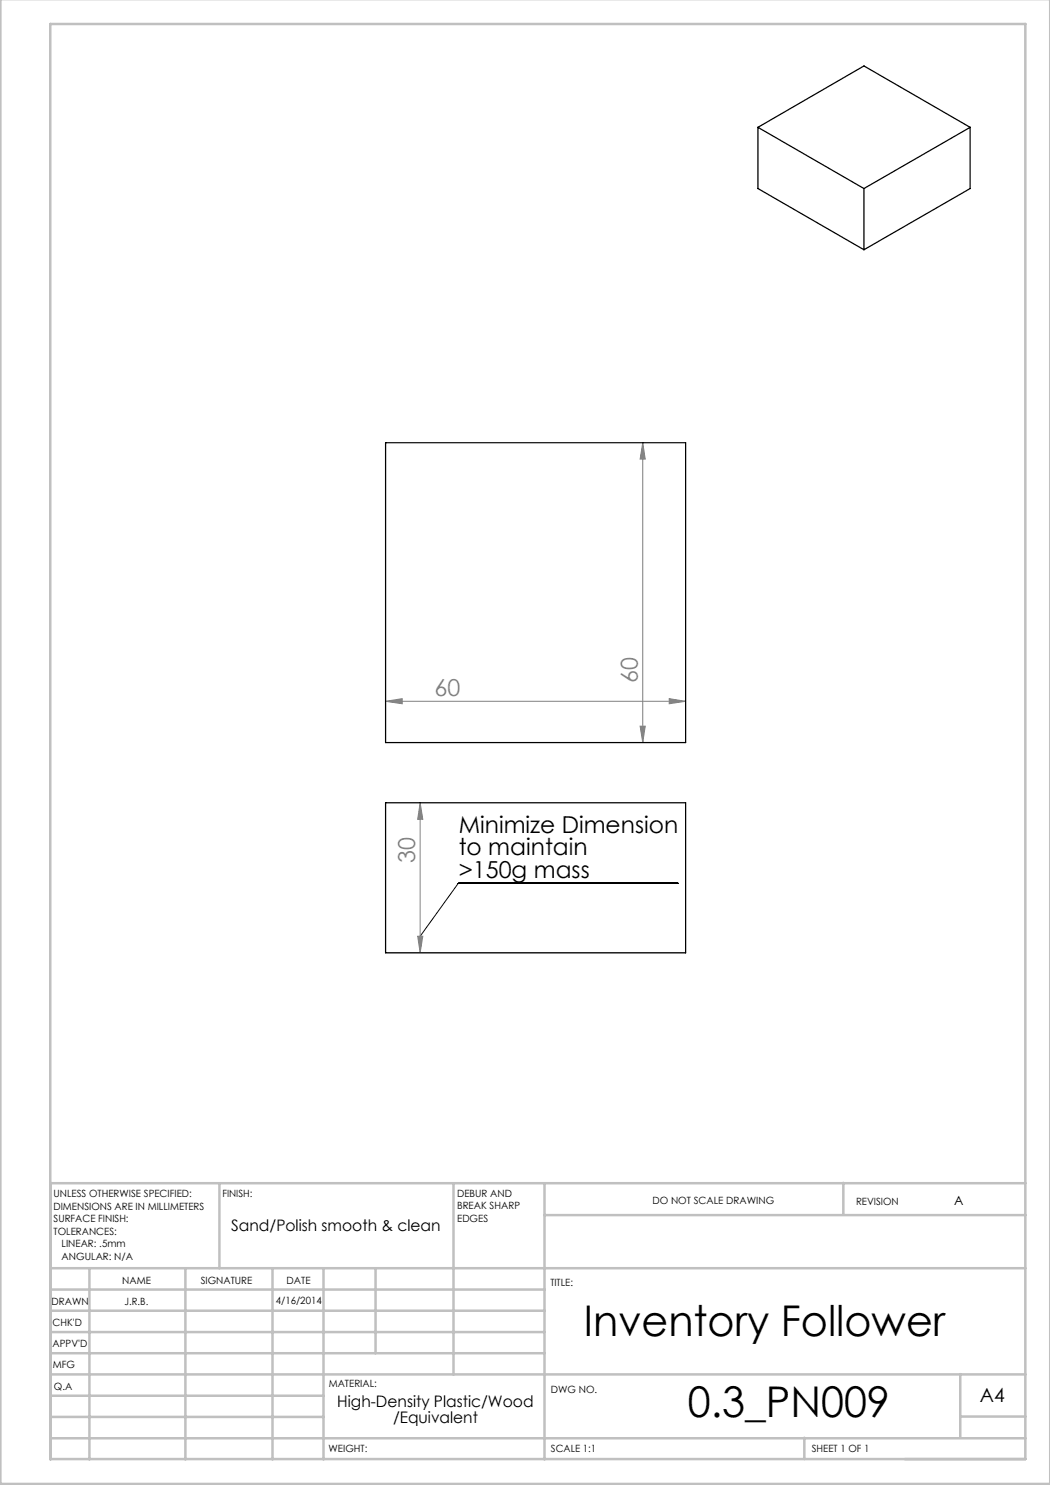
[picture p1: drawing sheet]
<svg xmlns="http://www.w3.org/2000/svg" width="210mm" height="297mm" viewBox="0 0 210 297" stroke-linecap="round" stroke-linejoin="round" font-family="sans-serif">
<path d="M128.6 88.5l.4 3.3h-1zM128.6 88.5v60M133.8 139.7l3.3 .6-3.3 .5zM77.1 140.3l3.3-.6v1.1zM77.1 140.3h60M128 145.2h1l-.4 3.3zM84 160.5l.6 3.4h-1.1zM84 160.5v30.1M83.5 187.3h1.1l-.6 3.3z" fill="none" stroke="#808080" stroke-width=".2"/>
<path d="M135.6 176.7h-43.9l-7.7 10.6" fill="none" stroke="#000" stroke-width=".2"/>
<g fill="none" stroke="#c0c0c0" stroke-width=".5">
<path d="M.1 -.1v296.9h209.9v-296.9M10.1 4.8h195v287h-195zM43.9 236.6v17M90.7 236.6v38.3M108.9 236.6v55.3M168.7 236.6v6.3M205.1 236.6h-195v55.3M10.1 253.6h195M10.1 257.9h98.8M17.9 253.6v38.3M37.1 253.6v38.3M54.5 253.6v38.3"/>
<path d="M64.7 253.6v38.3M75.1 253.6v17M108.9 243h96.2M10.1 270.6h98.8M10.1 266.4h98.8M10.1 262.1h98.8M10.1 279.1h54.6M10.1 274.9h195M192.1 274.8v12.7M10.1 287.7h195M10.1 283.4h54.6M160.9 287.5v4.3"/>
<path d="M192.1 283.3h13"/>
</g>
<g fill="#808080">
<path d="M133.8 139.7l3.3 .6-3.3 .5zM77.1 140.3l3.3-.6v1.1z"/>
<path d="M128.6 88.5l.4 3.3h-1zM128 145.2h1l-.4 3.3zM84 160.5l.6 3.4h-1.1zM83.5 187.3h1.1l-.6 3.3z"/>
</g>
<path d="M151.6 25.5v12.2l21.2 12.2M151.6 25.5l21.2 12.2M151.6 25.5l21.2-12.3 21.2 12.3M172.8 37.7v12.2M194 25.5l-21.2 12.2M194 25.5v12.2l-21.2 12.2M77.1 88.5h60v60h-60zM77.1 160.5h60v30.1h-60z" fill="none" stroke="#000" stroke-width=".25"/>
<g font-size="8.5">
<text x="116.8" y="267.2">Inventory Follower</text>
<text x="137.6" y="283.5">0.3_PN009</text>
</g>
<g font-size="4.7" fill="#808080">
<text x="127.5" y="136.5" transform="rotate(-90 127.5 136.5)">60</text>
<text x="86.9" y="139.2">60</text>
<text x="83" y="172.6" transform="rotate(-90 83 172.6)">30</text>
</g>
<g font-size="4.7">
<text x="91.7" y="166.5">Minimize Dimension</text>
<text x="91.7" y="171.1">to maintain</text>
<text x="91.7" y="175.6">&gt;150g mass</text>
</g>
<text font-size="3.9" x="196" y="280.4">A4</text>
<g font-size="3.2">
<text x="46.2" y="246.3">Sand/Polish smooth &amp; clean</text>
<text x="67.5" y="281.5">High-Density Plastic/Wood</text>
<text x="78.6" y="284.6">/Equivalent</text>
</g>
<text font-size="2.5" x="190.8" y="240.9">A</text>
<g font-size="2">
<text x="10.7" y="239.5">UNLESS OTHERWISE SPECIFIED:</text>
<text x="44.5" y="239.5">FINISH:</text>
<text x="91.4" y="239.4">DEBUR AND</text>
<text x="10.7" y="242">DIMENSIONS ARE IN MILLIMETERS</text>
<text x="10.7" y="244.5">SURFACE FINISH:</text>
<text x="91.4" y="241.9">BREAK SHARP</text>
<text x="91.4" y="244.4">EDGES</text>
<text x="130.5" y="240.8">DO NOT SCALE DRAWING</text>
<text x="171.2" y="241">REVISION</text>
<text x="10.7" y="247">TOLERANCES:</text>
<text x="12.3" y="249.5">LINEAR: .5mm</text>
<text x="12.3" y="252">ANGULAR: N/A</text>
<text x="24.4" y="256.9">NAME</text>
<text x="40.1" y="256.8">SIGNATURE</text>
<text x="57.3" y="256.8">DATE</text>
<text x="110.1" y="257.1">TITLE:</text>
<text x="10.3" y="260.9">DRAWN</text>
<text x="24.9" y="261">J.R.B.</text>
<text x="55.2" y="260.8">4/16/2014</text>
<text x="10.5" y="269.3">APPV'D</text>
<text x="10.5" y="265.2">CHK'D</text>
<text x="10.6" y="273.6">MFG</text>
<text x="10.8" y="278">Q.A</text>
<text x="65.8" y="277.4">MATERIAL:</text>
<text x="110.2" y="278.5">DWG NO.</text>
<text x="65.7" y="290.4">WEIGHT:</text>
<text x="110.2" y="290.5">SCALE 1:1</text>
<text x="162.4" y="290.4">SHEET 1 OF 1</text>
</g>
</svg>
